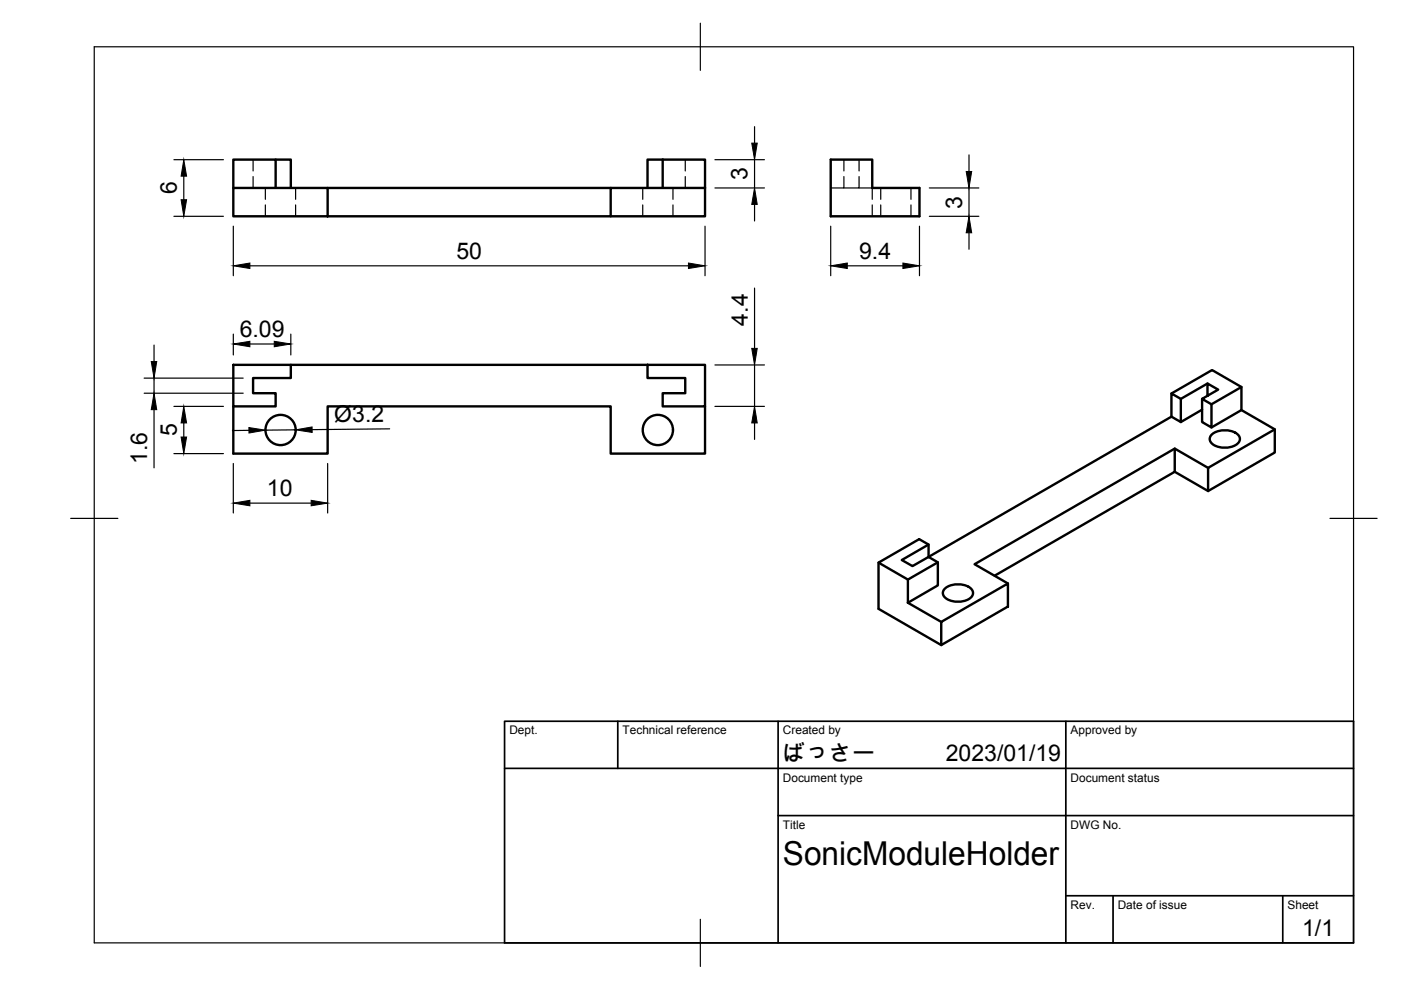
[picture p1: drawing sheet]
<svg xmlns="http://www.w3.org/2000/svg" width="297mm" height="210mm" viewBox="0 0 297 210" stroke-linecap="round" stroke-linejoin="round" font-family="sans-serif">
<!-- layer: Visible -->
<g fill="none" stroke="#000" stroke-width=".51">
<path d="M49.5 39.8v-6h8.9v6M49.5 39.8h20v6.1h-20zM58.4 33.8h3.3v6M69.5 39.8h60M140.5 33.8h-3.2v6M140.5 33.8h9v6M140.5 33.8v6M149.5 39.8h-20v6.1h-60M149.5 39.8v6.1h-20M176.1 33.8h8.8v6h10v6.1h-18.8zM49.5 77.4h12.2v2.8h-8v3.2h4.7v2.8h-8.9zM61.7 77.4h75.6"/>
<path d="M137.3 77.4h12.2v8.8h-9v-2.8h4.8v-3.2h-8zM49.5 86.2v10h20v-10h60v10h20v-10M248.4 88.3l-51.5 29.8v-2.6l-2-1.2-8.6 5 6.2 3.6M249.1 95.1l-42.5 24.5 7.1 4.1M250.4 84.6l-2-1.2v4.9M254.9 86.9l-4.5 2.6M256 83.9v-2.6l2.3 1.3-3.4 2v4.9l2 1.1v-4.9l-2-1.1M256 81.3l-5.6 3.3v4.9l-2-1.2M256.1 99.2l-7-4.1v4.9l-38.2 22.1M256.9 85.7l6.3-3.6v4.8l-6.3 3.7M257 92.1a4.4 4.4 0 0 1 5.7 .4 1.58 1.58 0 0 1-1.3 2.1 4.3 4.3 0 0 1-4.8-.9 1.21 1.21 0 0 1 .4-1.6zM263.2 82.1l-6.2-3.6-8.6 4.9"/>
<path d="M263.2 86.9l7.1 4.1v4.9l-14.2 8.2M270.3 91l-14.2 8.2v4.9l-7-4.1M186.3 119.3v9.8l13.3 7.7M196.9 115.5l-5.7 3.2 2.3 1.3 3.4-1.9 1.9 1.1v4.9l-6.3 3.7M198.8 119.2l-6.3 3.7v4.9M192.5 127.8l7.1 4.1M199.6 131.9l14.1-8.2v4.9l-14.1 8.2zM200.4 124.8a4.4 4.4 0 0 1 5.7 .3 1.58 1.58 0 0 1-1.3 2.2 4.3 4.3 0 0 1-4.7-1 1.21 1.21 0 0 1 .3-1.5z"/>
<circle cx="59.5" cy="91.2" r="3.2"/>
<circle cx="139.5" cy="91.2" r="3.2"/>
</g>
<!-- layer: Hidden -->
<g fill="none" stroke="#000" stroke-width=".25">
<path d="M53.7 33.8v2.5M53.7 37.4v2.4M56.3 39.8v2.5M62.7 39.8v2.5M136.3 39.8v2.5M142.7 39.8v2.5M145.3 33.8v2.5M145.3 37.4v2.4M178.9 37.4v2.4h-2.8M178.9 33.8v2.5M182.1 37.4v2.4h-3.2M182.1 33.8v2.5"/>
<path d="M182.1 39.8h2.8v2.5M186.7 39.8v2.5M193.1 39.8v2.5M56.3 43.4v2.5M62.7 43.4v2.5M136.3 43.4v2.5M142.7 43.4v2.5M184.9 43.4v2.5M186.7 43.4v2.5M193.1 43.4v2.5"/>
</g>
<!-- layer: BORDER -->
<path d="M20 9.9h267v190h-267zM148.5 4.9v10M15 109.9h10M282 109.9h10M148.5 194.9v10" fill="none" stroke="#000" stroke-width=".25"/>
<!-- layer: TITLEBLOCK -->
<path d="M107 152.9h180v47h-180zM131 152.9v10M165 152.9v47M226 152.9v47M107 162.9h180M165 172.9h122M226 189.9h61M236 189.9v10M272 189.9v10" fill="none" stroke="#000" stroke-width=".36"/>
<!-- layer: FD_Dimensions -->
<g fill="none" stroke="#000" stroke-width=".25">
<path d="M36.9 33.9h10.5M39 37.4v4.9M151.6 33.9h10.5M151.6 39.8h10.5M160 26.9v3.4M160 33.9v5.9M197 39.8h10.5M205.4 32.8v3.6M205.4 39.8v6.1M36.9 45.9h10.5M49.5 48v10.5M53 56.4h93"/>
<path d="M149.5 48v10.5M160 43.3v3.6M176.1 48v10.5M179.6 56.4h11.8M194.9 48v10.5M197 45.9h10.5M205.4 49.4v3.4M32.7 73.2v3.5M49.5 70.8v4.5M53 72.9h5.1M61.7 70.8v4.5M151.6 77.4h10.5"/>
<path d="M160 61.1v12.8M160 77.4v8.8M30.6 80.2h21M30.6 83.4h21M32.7 80.2v3.2M32.7 86.9v12.3M36.9 96.2h10.5M36.9 86.2h10.5M39 89.7v3M49.5 98.3v10.5M52.8 91.2l-3.5 .1M62.7 91.1l-6.4 .1"/>
<path d="M69.5 98.3v10.5M82.6 90.9l-16.4 .2M151.6 86.2h10.5M160 89.7v3.5M53 106.7h13"/>
</g>
<g fill="#000" stroke="#000" stroke-width=".21">
<path d="M39 33.9l.6 3.5h-1.2zM159.4 30.3h1.1l-.5 3.6zM204.9 36.4h1.1l-.6 3.4zM38.4 42.3h1.2l-.6 3.6zM49.5 56.4l3.5-.6v1.1zM146 55.8l3.5 .6-3.5 .5zM160 39.8l.5 3.5h-1.1zM176.1 56.4l3.5-.6v1.1zM191.4 55.8l3.5 .6-3.5 .5zM205.4 45.9l.6 3.5h-1.1zM32.1 76.7h1.1l-.5 3.5zM49.5 72.9l3.5-.5v1.1z"/>
<path d="M58.1 72.4l3.6 .5-3.6 .6zM159.4 73.9h1.1l-.5 3.5zM32.7 83.4l.5 3.5h-1.1zM38.4 92.7h1.2l-.6 3.5zM39 86.2l.6 3.5h-1.2zM52.8 90.6l3.5 .6-3.5 .6zM62.7 91.1l3.5-.6v1.2zM160 86.2l.5 3.5h-1.1zM49.5 106.7l3.5-.6v1.1zM66 106.1l3.5 .6-3.5 .5z"/>
</g>
<text font-size="7" x="166" y="183.4">SonicModuleHolder</text>
<g font-size="4.9">
<text x="37.5" y="41.2" transform="rotate(-90 37.5 41.2)">6</text>
<text x="158.5" y="38.2" transform="rotate(-90 158.5 38.2)">3</text>
<text x="204" y="44.2" transform="rotate(-90 204 44.2)">3</text>
<text x="96.8" y="54.9">50</text>
<text x="182.2" y="54.9">9.4</text>
<text x="50.8" y="71.5">6.09</text>
<text x="158.6" y="69" transform="rotate(-90 158.6 69)">4.4</text>
<text x="70.9" y="89.5" transform="rotate(-1 70.9 89.5)">Ø3.2</text>
<text x="37.5" y="92.5" transform="rotate(-90 37.5 92.5)">5</text>
<text x="31.2" y="98.3" transform="rotate(-90 31.2 98.3)">1.6</text>
<text x="56.6" y="105.2">10</text>
<text x="166" y="161.4">ばっさー</text>
<text x="200.5" y="161.4">2023/01/19</text>
<text x="276.1" y="198.6">1/1</text>
</g>
<g font-size="2.5">
<text x="108" y="155.7">Dept.</text>
<text x="132" y="155.7">Technical reference</text>
<text x="166" y="155.7">Created by</text>
<text x="227" y="155.7">Approved by</text>
<text x="166" y="165.7">Document type</text>
<text x="227" y="165.7">Document status</text>
<text x="166" y="175.7">Title</text>
<text x="227" y="175.7">DWG No.</text>
<text x="227" y="192.7">Rev.</text>
<text x="237" y="192.7">Date of issue</text>
<text x="273" y="192.7">Sheet</text>
</g>
</svg>
